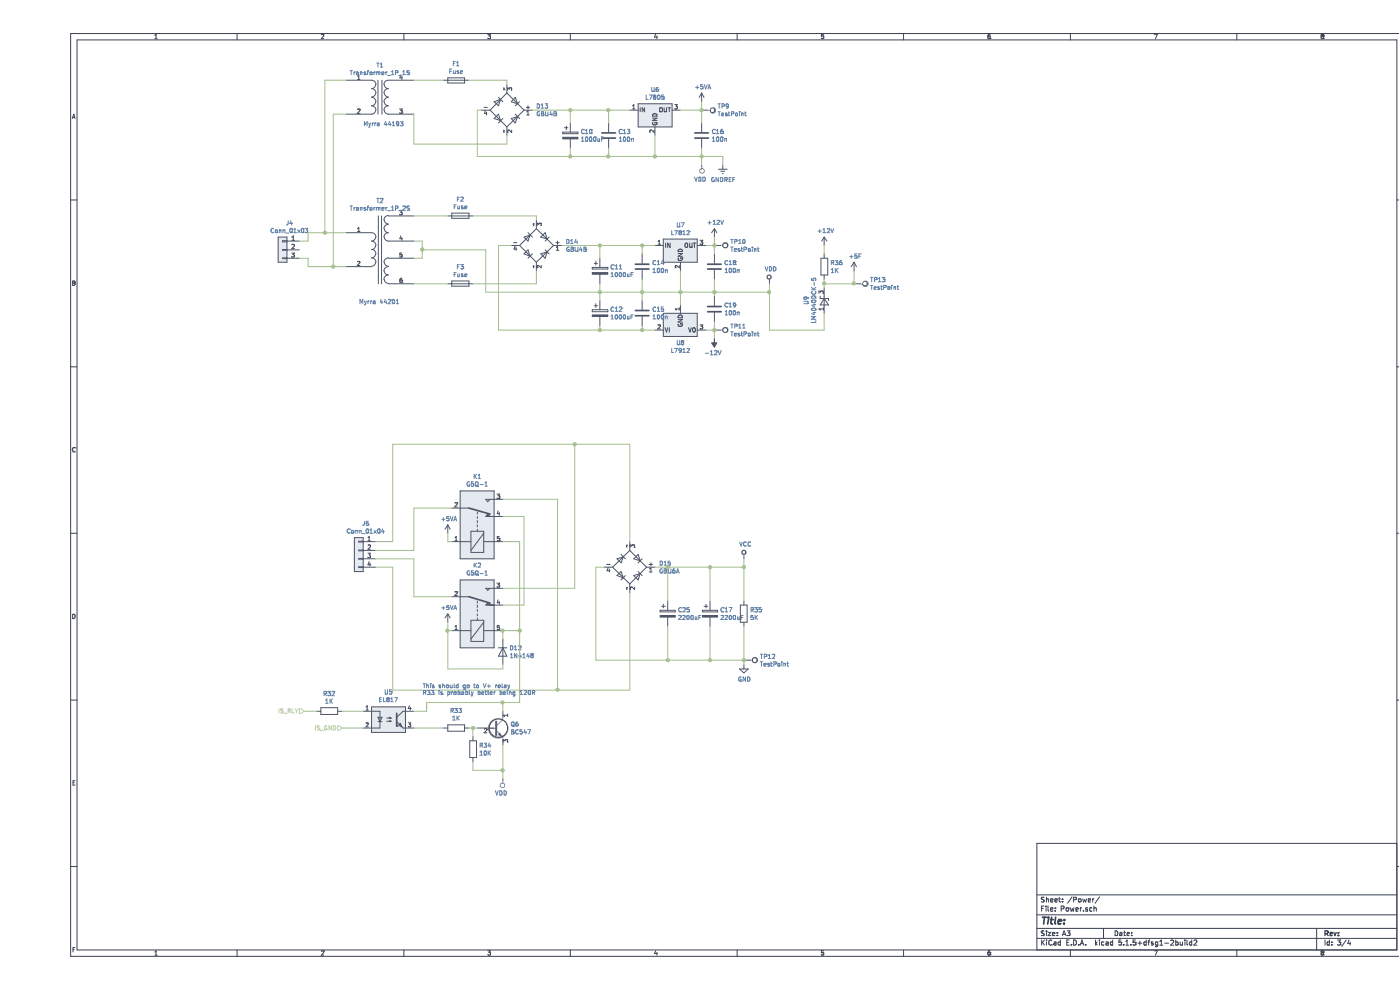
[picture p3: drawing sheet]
EESchema Schematic File Version 4
EELAYER 30 0
EELAYER END
$Descr A3 16535 11693
encoding utf-8
Sheet 3 4
Title ""
Date ""
Rev ""
Comp ""
Comment1 ""
Comment2 ""
Comment3 ""
Comment4 ""
$EndDescr
$Comp
L Reference_Voltage:LM4040DCK-5 U?
U 1 1
P 9300 3550
AR Path="/5FE1F6E2/6007D47C" Ref="U?"  Part="1" 
AR Path="/6007D2AC/6007D47C" Ref="U9"  Part="1" 
F 0 "U9" H 9300 3766 50  0000 C CNN
F 1 "LM4040DCK-5" H 9300 3675 50  0000 C CNN
F 2 "Package_TO_SOT_SMD:SOT-353_SC-70-5" H 9300 3350 50  0001 C CIN
F 3 "http://www.ti.com/lit/ds/symlink/lm4040-n.pdf" H 9300 3550 50  0001 C CIN
	1    9300 3550
	0    -1   -1   0   
$EndComp
$Comp
L Connector_Generic:Conn_01x04 J5
U 1 1
P 3800 6500
F 0 "J5" H 3718 6817 50  0000 C CNN
F 1 "Conn_01x04" H 3718 6726 50  0000 C CNN
F 2 "TerminalBlock_Phoenix:TerminalBlock_Phoenix_MKDS-1,5-4-5.08_1x04_P5.08mm_Horizontal" H 3800 6500 50  0001 C CNN
F 3 "~" H 3800 6500 50  0001 C CNN
	1    3800 6500
	-1   0    0    -1  
$EndComp
$Comp
L Relay:G5Q-1 K2
U 1 1
P 5200 7250
F 0 "K2" V 5767 7250 50  0000 C CNN
F 1 "G5Q-1" V 5676 7250 50  0000 C CNN
F 2 "Relay_THT:Relay_SPDT_Omron-G5Q-1" H 5650 7200 50  0001 L CNN
F 3 "https://www.omron.com/ecb/products/pdf/en-g5q.pdf" H 5200 7250 50  0001 L CNN
	1    5200 7250
	0    1    -1   0   
$EndComp
Wire Wire Line
	4000 6700 4200 6700
Wire Wire Line
	4200 6700 4200 8150
Wire Wire Line
	4200 8150 6150 8150
Wire Wire Line
	4000 6400 4200 6400
Wire Wire Line
	4200 6400 4200 5250
Wire Wire Line
	4200 5250 6350 5250
Wire Wire Line
	4000 6500 4450 6500
Wire Wire Line
	4450 6500 4450 6000
Wire Wire Line
	4450 6000 4900 6000
Wire Wire Line
	4000 6600 4450 6600
Wire Wire Line
	4450 6600 4450 7050
Wire Wire Line
	4450 7050 4900 7050
Wire Wire Line
	5500 5900 6150 5900
Wire Wire Line
	6150 5900 6150 8150
Connection ~ 6150 8150
Wire Wire Line
	6150 8150 7000 8150
Wire Wire Line
	5500 6950 6350 6950
Wire Wire Line
	6350 6950 6350 5250
Connection ~ 6350 5250
Wire Wire Line
	5500 6100 5750 6100
Wire Wire Line
	5750 6100 5750 7150
Wire Wire Line
	5750 7150 5500 7150
$Comp
L Diode_Bridge:GBU6A D15
U 1 1
P 7000 6700
F 0 "D15" H 7344 6746 50  0000 L CNN
F 1 "GBU6A" H 7344 6655 50  0000 L CNN
F 2 "Diode_THT:Diode_Bridge_Vishay_GBU" H 7150 6825 50  0001 L CNN
F 3 "http://www.vishay.com/docs/88656/gbu6a.pdf" H 7000 6700 50  0001 C CNN
	1    7000 6700
	1    0    0    -1  
$EndComp
Wire Wire Line
	7000 5250 7000 6400
Wire Wire Line
	6350 5250 7000 5250
Wire Wire Line
	7000 7000 7000 8150
Wire Wire Line
	6700 6700 6600 6700
Wire Wire Line
	6600 6700 6600 7800
Wire Wire Line
	6600 7800 7450 7800
$Comp
L Device:Transformer_1P_2S T2
U 1 1
P 4050 2950
F 0 "T2" H 4050 3531 50  0000 C CNN
F 1 "Transformer_1P_2S" H 4050 3440 50  0000 C CNN
F 2 "riklib:44XXX_Transformer_3.2VA" H 4050 2950 50  0001 C CNN
F 3 "~" H 4050 2950 50  0001 C CNN
	1    4050 2950
	1    0    0    -1  
$EndComp
$Comp
L Diode_Bridge:GBU4B D14
U 1 1
P 5900 2900
F 0 "D14" H 6244 2946 50  0000 L CNN
F 1 "GBU4B" H 6244 2855 50  0000 L CNN
F 2 "Diode_THT:Diode_Bridge_Vishay_GBU" H 6050 3025 50  0001 L CNN
F 3 "http://www.vishay.com/docs/88656/gbu4a.pdf" H 5900 2900 50  0001 C CNN
	1    5900 2900
	1    0    0    -1  
$EndComp
$Comp
L Device:Fuse F2
U 1 1
P 5000 2550
F 0 "F2" V 4803 2550 50  0000 C CNN
F 1 "Fuse" V 4894 2550 50  0000 C CNN
F 2 "Fuse:Fuseholder_Cylinder-5x20mm_Stelvio-Kontek_PTF78_Horizontal_Open" V 4930 2550 50  0001 C CNN
F 3 "~" H 5000 2550 50  0001 C CNN
	1    5000 2550
	0    1    1    0   
$EndComp
$Comp
L Device:Fuse F3
U 1 1
P 5000 3350
F 0 "F3" V 4803 3350 50  0000 C CNN
F 1 "Fuse" V 4894 3350 50  0000 C CNN
F 2 "Fuse:Fuseholder_Cylinder-5x20mm_Stelvio-Kontek_PTF78_Horizontal_Open" V 4930 3350 50  0001 C CNN
F 3 "~" H 5000 3350 50  0001 C CNN
	1    5000 3350
	0    1    1    0   
$EndComp
Wire Wire Line
	4450 2850 4550 2850
Wire Wire Line
	4550 2850 4550 2950
Wire Wire Line
	4550 3050 4450 3050
Wire Wire Line
	4850 3350 4450 3350
Wire Wire Line
	5150 3350 5900 3350
Wire Wire Line
	5900 3350 5900 3200
Wire Wire Line
	5900 2600 5900 2550
Wire Wire Line
	5900 2550 5150 2550
Wire Wire Line
	4850 2550 4450 2550
Wire Wire Line
	5600 2900 5450 2900
Wire Wire Line
	5450 2900 5450 3900
Wire Wire Line
	6200 2900 6650 2900
Wire Wire Line
	4550 2950 5300 2950
Wire Wire Line
	5300 2950 5300 3450
Wire Wire Line
	5300 3450 6650 3450
Connection ~ 4550 2950
Wire Wire Line
	4550 2950 4550 3050
$Comp
L Device:CP C12
U 1 1
P 6650 3700
F 0 "C12" H 6768 3746 50  0000 L CNN
F 1 "1000uF" H 6768 3655 50  0000 L CNN
F 2 "Capacitor_THT:CP_Radial_D10.0mm_P5.00mm" H 6688 3550 50  0001 C CNN
F 3 "~" H 6650 3700 50  0001 C CNN
	1    6650 3700
	1    0    0    -1  
$EndComp
$Comp
L Device:CP C11
U 1 1
P 6650 3200
F 0 "C11" H 6768 3246 50  0000 L CNN
F 1 "1000uF" H 6768 3155 50  0000 L CNN
F 2 "Capacitor_THT:CP_Radial_D10.0mm_P5.00mm" H 6688 3050 50  0001 C CNN
F 3 "~" H 6650 3200 50  0001 C CNN
	1    6650 3200
	1    0    0    -1  
$EndComp
$Comp
L Regulator_Linear:L7812 U7
U 1 1
P 7600 2900
F 0 "U7" H 7600 3142 50  0000 C CNN
F 1 "L7812" H 7600 3051 50  0000 C CNN
F 2 "Package_TO_SOT_THT:TO-220-3_Vertical" H 7625 2750 50  0001 L CIN
F 3 "http://www.st.com/content/ccc/resource/technical/document/datasheet/41/4f/b3/b0/12/d4/47/88/CD00000444.pdf/files/CD00000444.pdf/jcr:content/translations/en.CD00000444.pdf" H 7600 2850 50  0001 C CNN
	1    7600 2900
	1    0    0    -1  
$EndComp
$Comp
L Regulator_Linear:L7912 U8
U 1 1
P 7600 3900
F 0 "U8" H 7600 3751 50  0000 C CNN
F 1 "L7912" H 7600 3660 50  0000 C CNN
F 2 "Package_TO_SOT_THT:TO-220-3_Vertical" H 7600 3700 50  0001 C CIN
F 3 "http://www.st.com/content/ccc/resource/technical/document/datasheet/c9/16/86/41/c7/2b/45/f2/CD00000450.pdf/files/CD00000450.pdf/jcr:content/translations/en.CD00000450.pdf" H 7600 3900 50  0001 C CNN
	1    7600 3900
	1    0    0    -1  
$EndComp
Wire Wire Line
	5450 3900 6650 3900
Wire Wire Line
	6650 3850 6650 3900
Connection ~ 6650 3900
Wire Wire Line
	6650 3900 7150 3900
Wire Wire Line
	6650 3450 6650 3550
Wire Wire Line
	6650 3350 6650 3450
Connection ~ 6650 3450
Wire Wire Line
	6650 3050 6650 2900
Wire Wire Line
	6650 2900 7150 2900
Connection ~ 6650 2900
$Comp
L Device:C C15
U 1 1
P 7150 3700
F 0 "C15" H 7265 3746 50  0000 L CNN
F 1 "100n" H 7265 3655 50  0000 L CNN
F 2 "Capacitor_THT:C_Disc_D5.0mm_W2.5mm_P5.00mm" H 7188 3550 50  0001 C CNN
F 3 "~" H 7150 3700 50  0001 C CNN
	1    7150 3700
	1    0    0    -1  
$EndComp
$Comp
L Device:C C14
U 1 1
P 7150 3150
F 0 "C14" H 7265 3196 50  0000 L CNN
F 1 "100n" H 7265 3105 50  0000 L CNN
F 2 "Capacitor_THT:C_Disc_D5.0mm_W2.5mm_P5.00mm" H 7188 3000 50  0001 C CNN
F 3 "~" H 7150 3150 50  0001 C CNN
	1    7150 3150
	1    0    0    -1  
$EndComp
Wire Wire Line
	7150 3850 7150 3900
Connection ~ 7150 3900
Wire Wire Line
	7150 3900 7300 3900
Wire Wire Line
	7150 3550 7150 3450
Wire Wire Line
	6650 3450 7150 3450
Connection ~ 7150 3450
Wire Wire Line
	7150 3450 7150 3300
Wire Wire Line
	7150 3450 7600 3450
Wire Wire Line
	7600 3450 7600 3600
Wire Wire Line
	7600 3200 7600 3450
Connection ~ 7600 3450
Wire Wire Line
	7150 3000 7150 2900
Connection ~ 7150 2900
Wire Wire Line
	7150 2900 7300 2900
$Comp
L Device:C C18
U 1 1
P 8000 3150
F 0 "C18" H 8115 3196 50  0000 L CNN
F 1 "100n" H 8115 3105 50  0000 L CNN
F 2 "Capacitor_THT:C_Disc_D5.0mm_W2.5mm_P5.00mm" H 8038 3000 50  0001 C CNN
F 3 "~" H 8000 3150 50  0001 C CNN
	1    8000 3150
	1    0    0    -1  
$EndComp
$Comp
L Device:C C19
U 1 1
P 8000 3650
F 0 "C19" H 8115 3696 50  0000 L CNN
F 1 "100n" H 8115 3605 50  0000 L CNN
F 2 "Capacitor_THT:C_Disc_D5.0mm_W2.5mm_P5.00mm" H 8038 3500 50  0001 C CNN
F 3 "~" H 8000 3650 50  0001 C CNN
	1    8000 3650
	1    0    0    -1  
$EndComp
Wire Wire Line
	7900 3900 8000 3900
Wire Wire Line
	8000 3900 8000 3800
Wire Wire Line
	7600 3450 8000 3450
Wire Wire Line
	8000 3450 8000 3500
Connection ~ 8000 3450
Wire Wire Line
	7900 2900 8000 2900
Wire Wire Line
	8000 2900 8000 3000
Wire Wire Line
	8000 3300 8000 3450
$Comp
L power:+12V #PWR0133
U 1 1
P 8000 2800
F 0 "#PWR0133" H 8000 2650 50  0001 C CNN
F 1 "+12V" H 8015 2973 50  0000 C CNN
F 2 "" H 8000 2800 50  0001 C CNN
F 3 "" H 8000 2800 50  0001 C CNN
	1    8000 2800
	1    0    0    -1  
$EndComp
$Comp
L power:-12V #PWR0134
U 1 1
P 8000 4000
F 0 "#PWR0134" H 8000 4100 50  0001 C CNN
F 1 "-12V" H 8015 4173 50  0000 C CNN
F 2 "" H 8000 4000 50  0001 C CNN
F 3 "" H 8000 4000 50  0001 C CNN
	1    8000 4000
	-1   0    0    1   
$EndComp
Wire Wire Line
	8000 4000 8000 3900
Connection ~ 8000 3900
Wire Wire Line
	8000 2800 8000 2900
Connection ~ 8000 2900
$Comp
L Device:R R36
U 1 1
P 9300 3150
F 0 "R36" H 9370 3196 50  0000 L CNN
F 1 "1K" H 9370 3105 50  0000 L CNN
F 2 "Resistor_SMD:R_0603_1608Metric" V 9230 3150 50  0001 C CNN
F 3 "~" H 9300 3150 50  0001 C CNN
	1    9300 3150
	1    0    0    -1  
$EndComp
$Comp
L power:+12V #PWR0135
U 1 1
P 9300 2900
F 0 "#PWR0135" H 9300 2750 50  0001 C CNN
F 1 "+12V" H 9315 3073 50  0000 C CNN
F 2 "" H 9300 2900 50  0001 C CNN
F 3 "" H 9300 2900 50  0001 C CNN
	1    9300 2900
	1    0    0    -1  
$EndComp
Wire Wire Line
	9300 2900 9300 3000
Wire Wire Line
	9300 3300 9300 3350
Wire Wire Line
	8000 3450 8650 3450
Wire Wire Line
	8650 3450 8650 3900
Wire Wire Line
	8650 3900 9300 3900
Wire Wire Line
	9300 3900 9300 3700
$Comp
L power:VDD #PWR0136
U 1 1
P 8650 3350
F 0 "#PWR0136" H 8650 3200 50  0001 C CNN
F 1 "VDD" H 8667 3523 50  0000 C CNN
F 2 "" H 8650 3350 50  0001 C CNN
F 3 "" H 8650 3350 50  0001 C CNN
	1    8650 3350
	1    0    0    -1  
$EndComp
Wire Wire Line
	8650 3350 8650 3450
Connection ~ 8650 3450
$Comp
L Device:Transformer_1P_1S T1
U 1 1
P 4050 1150
F 0 "T1" H 4050 1531 50  0000 C CNN
F 1 "Transformer_1P_1S" H 4050 1440 50  0000 C CNN
F 2 "riklib:44XXX_Transformer_3.2VA_Single" H 4050 1150 50  0001 C CNN
F 3 "~" H 4050 1150 50  0001 C CNN
	1    4050 1150
	1    0    0    -1  
$EndComp
$Comp
L Device:Fuse F1
U 1 1
P 4950 950
F 0 "F1" V 4753 950 50  0000 C CNN
F 1 "Fuse" V 4844 950 50  0000 C CNN
F 2 "Fuse:Fuseholder_Cylinder-5x20mm_Stelvio-Kontek_PTF78_Horizontal_Open" V 4880 950 50  0001 C CNN
F 3 "~" H 4950 950 50  0001 C CNN
	1    4950 950 
	0    1    1    0   
$EndComp
Wire Wire Line
	4800 950  4450 950 
$Comp
L Diode_Bridge:GBU4B D13
U 1 1
P 5550 1300
F 0 "D13" H 5894 1346 50  0000 L CNN
F 1 "GBU4B" H 5894 1255 50  0000 L CNN
F 2 "Diode_THT:Diode_Bridge_Vishay_GBU" H 5700 1425 50  0001 L CNN
F 3 "http://www.vishay.com/docs/88656/gbu4a.pdf" H 5550 1300 50  0001 C CNN
	1    5550 1300
	1    0    0    -1  
$EndComp
Wire Wire Line
	5550 1600 5550 1700
Wire Wire Line
	5550 1700 4450 1700
Wire Wire Line
	4450 1700 4450 1350
Wire Wire Line
	5100 950  5550 950 
Wire Wire Line
	5550 950  5550 1000
Wire Wire Line
	5250 1300 5200 1300
Wire Wire Line
	5200 1300 5200 1850
Wire Wire Line
	5200 1850 6300 1850
$Comp
L Device:CP C10
U 1 1
P 6300 1600
F 0 "C10" H 6418 1646 50  0000 L CNN
F 1 "1000uF" H 6418 1555 50  0000 L CNN
F 2 "Capacitor_THT:CP_Radial_D10.0mm_P5.00mm" H 6338 1450 50  0001 C CNN
F 3 "~" H 6300 1600 50  0001 C CNN
	1    6300 1600
	1    0    0    -1  
$EndComp
$Comp
L Device:C C13
U 1 1
P 6750 1600
F 0 "C13" H 6865 1646 50  0000 L CNN
F 1 "100n" H 6865 1555 50  0000 L CNN
F 2 "Capacitor_THT:C_Disc_D5.0mm_W2.5mm_P5.00mm" H 6788 1450 50  0001 C CNN
F 3 "~" H 6750 1600 50  0001 C CNN
	1    6750 1600
	1    0    0    -1  
$EndComp
Wire Wire Line
	5850 1300 6300 1300
Wire Wire Line
	6300 1300 6300 1450
Wire Wire Line
	6300 1300 6750 1300
Wire Wire Line
	6750 1300 6750 1450
Connection ~ 6300 1300
Wire Wire Line
	6750 1750 6750 1850
Connection ~ 6750 1850
Wire Wire Line
	6750 1850 7300 1850
Wire Wire Line
	6300 1750 6300 1850
Connection ~ 6300 1850
Wire Wire Line
	6300 1850 6750 1850
$Comp
L Regulator_Linear:L7805 U6
U 1 1
P 7300 1300
F 0 "U6" H 7300 1542 50  0000 C CNN
F 1 "L7805" H 7300 1451 50  0000 C CNN
F 2 "Package_TO_SOT_THT:TO-220-3_Vertical" H 7325 1150 50  0001 L CIN
F 3 "http://www.st.com/content/ccc/resource/technical/document/datasheet/41/4f/b3/b0/12/d4/47/88/CD00000444.pdf/files/CD00000444.pdf/jcr:content/translations/en.CD00000444.pdf" H 7300 1250 50  0001 C CNN
	1    7300 1300
	1    0    0    -1  
$EndComp
Wire Wire Line
	7000 1300 6750 1300
Connection ~ 6750 1300
Wire Wire Line
	7300 1600 7300 1850
$Comp
L Device:C C16
U 1 1
P 7850 1600
F 0 "C16" H 7965 1646 50  0000 L CNN
F 1 "100n" H 7965 1555 50  0000 L CNN
F 2 "Capacitor_THT:C_Disc_D5.0mm_W2.5mm_P5.00mm" H 7888 1450 50  0001 C CNN
F 3 "~" H 7850 1600 50  0001 C CNN
	1    7850 1600
	1    0    0    -1  
$EndComp
Wire Wire Line
	7600 1300 7850 1300
Wire Wire Line
	7850 1300 7850 1450
Wire Wire Line
	7850 1850 7850 1750
Wire Wire Line
	7300 1850 7850 1850
Connection ~ 7300 1850
$Comp
L power:+5VA #PWR0137
U 1 1
P 7850 1200
F 0 "#PWR0137" H 7850 1050 50  0001 C CNN
F 1 "+5VA" H 7865 1373 50  0000 C CNN
F 2 "" H 7850 1200 50  0001 C CNN
F 3 "" H 7850 1200 50  0001 C CNN
	1    7850 1200
	1    0    0    -1  
$EndComp
Wire Wire Line
	7850 1300 7850 1200
Connection ~ 7850 1300
Wire Wire Line
	3650 2750 3400 2750
Wire Wire Line
	3400 2750 3400 950 
Wire Wire Line
	3400 950  3650 950 
Wire Wire Line
	3650 1350 3500 1350
Wire Wire Line
	3500 1350 3500 3150
Wire Wire Line
	3500 3150 3650 3150
$Comp
L Connector_Generic:Conn_01x03 J4
U 1 1
P 2900 2950
F 0 "J4" H 2818 3267 50  0000 C CNN
F 1 "Conn_01x03" H 2818 3176 50  0000 C CNN
F 2 "TerminalBlock_Phoenix:TerminalBlock_Phoenix_MKDS-1,5-3-5.08_1x03_P5.08mm_Horizontal" H 2900 2950 50  0001 C CNN
F 3 "~" H 2900 2950 50  0001 C CNN
	1    2900 2950
	-1   0    0    -1  
$EndComp
Wire Wire Line
	3100 3050 3200 3050
Wire Wire Line
	3200 3050 3200 3150
Wire Wire Line
	3200 3150 3500 3150
Connection ~ 3500 3150
Wire Wire Line
	3100 2850 3200 2850
Wire Wire Line
	3200 2850 3200 2750
Wire Wire Line
	3200 2750 3400 2750
Connection ~ 3400 2750
$Comp
L power:+5F #PWR0138
U 1 1
P 9650 3200
F 0 "#PWR0138" H 9650 3050 50  0001 C CNN
F 1 "+5F" H 9665 3373 50  0000 C CNN
F 2 "" H 9650 3200 50  0001 C CNN
F 3 "" H 9650 3200 50  0001 C CNN
	1    9650 3200
	1    0    0    -1  
$EndComp
Wire Wire Line
	9300 3350 9650 3350
Wire Wire Line
	9650 3350 9650 3200
Connection ~ 9300 3350
Wire Wire Line
	9300 3350 9300 3400
$Comp
L Device:CP C17
U 1 1
P 7950 7250
F 0 "C17" H 8068 7296 50  0000 L CNN
F 1 "2200uF" H 8068 7205 50  0000 L CNN
F 2 "Capacitor_THT:CP_Radial_D18.0mm_P7.50mm" H 7988 7100 50  0001 C CNN
F 3 "~" H 7950 7250 50  0001 C CNN
	1    7950 7250
	1    0    0    -1  
$EndComp
$Comp
L Device:R R35
U 1 1
P 8350 7250
F 0 "R35" H 8420 7296 50  0000 L CNN
F 1 "5K" H 8420 7205 50  0000 L CNN
F 2 "Resistor_THT:R_Axial_DIN0414_L11.9mm_D4.5mm_P15.24mm_Horizontal" V 8280 7250 50  0001 C CNN
F 3 "~" H 8350 7250 50  0001 C CNN
	1    8350 7250
	1    0    0    -1  
$EndComp
Wire Wire Line
	7950 7100 7950 6700
Wire Wire Line
	7300 6700 7450 6700
Connection ~ 7950 6700
Wire Wire Line
	8350 6700 8350 7100
Wire Wire Line
	7950 6700 8350 6700
Wire Wire Line
	7950 7400 7950 7800
Connection ~ 7950 7800
Wire Wire Line
	7950 7800 8350 7800
$Comp
L power:GND #PWR0139
U 1 1
P 8350 7850
F 0 "#PWR0139" H 8350 7600 50  0001 C CNN
F 1 "GND" H 8355 7677 50  0000 C CNN
F 2 "" H 8350 7850 50  0001 C CNN
F 3 "" H 8350 7850 50  0001 C CNN
	1    8350 7850
	1    0    0    -1  
$EndComp
Wire Wire Line
	8350 7400 8350 7800
Connection ~ 8350 7800
Wire Wire Line
	8350 7800 8350 7850
$Comp
L power:VCC #PWR0140
U 1 1
P 8350 6600
F 0 "#PWR0140" H 8350 6450 50  0001 C CNN
F 1 "VCC" H 8367 6773 50  0000 C CNN
F 2 "" H 8350 6600 50  0001 C CNN
F 3 "" H 8350 6600 50  0001 C CNN
	1    8350 6600
	1    0    0    -1  
$EndComp
Wire Wire Line
	8350 6600 8350 6700
Connection ~ 8350 6700
$Comp
L Transistor_BJT:BC547 Q6
U 1 1
P 5400 8600
F 0 "Q6" H 5591 8646 50  0000 L CNN
F 1 "BC547" H 5591 8555 50  0000 L CNN
F 2 "Package_TO_SOT_THT:TO-92_Inline" H 5600 8525 50  0001 L CIN
F 3 "http://www.fairchildsemi.com/ds/BC/BC547.pdf" H 5400 8600 50  0001 L CNN
	1    5400 8600
	1    0    0    -1  
$EndComp
$Comp
L Diode:1N4148 D12
U 1 1
P 5500 7700
F 0 "D12" V 5454 7779 50  0000 L CNN
F 1 "1N4148" V 5545 7779 50  0000 L CNN
F 2 "Diode_THT:D_DO-35_SOD27_P7.62mm_Horizontal" H 5500 7525 50  0001 C CNN
F 3 "https://assets.nexperia.com/documents/data-sheet/1N4148_1N4448.pdf" H 5500 7700 50  0001 C CNN
	1    5500 7700
	0    1    1    0   
$EndComp
Wire Wire Line
	5500 7550 5500 7450
Wire Wire Line
	5500 7850 5500 7900
Wire Wire Line
	5500 7900 4850 7900
Wire Wire Line
	4850 7450 4900 7450
Wire Wire Line
	4850 6400 4900 6400
$Comp
L power:+5VA #PWR0141
U 1 1
P 4850 6300
F 0 "#PWR0141" H 4850 6150 50  0001 C CNN
F 1 "+5VA" H 4865 6473 50  0000 C CNN
F 2 "" H 4850 6300 50  0001 C CNN
F 3 "" H 4850 6300 50  0001 C CNN
	1    4850 6300
	1    0    0    -1  
$EndComp
$Comp
L power:+5VA #PWR0142
U 1 1
P 4850 7350
F 0 "#PWR0142" H 4850 7200 50  0001 C CNN
F 1 "+5VA" H 4865 7523 50  0000 C CNN
F 2 "" H 4850 7350 50  0001 C CNN
F 3 "" H 4850 7350 50  0001 C CNN
	1    4850 7350
	1    0    0    -1  
$EndComp
Wire Wire Line
	4850 7350 4850 7450
Connection ~ 4850 7450
Wire Wire Line
	4850 7450 4850 7900
Wire Wire Line
	4850 6300 4850 6400
Wire Wire Line
	5500 8400 5500 8300
$Comp
L Device:R R34
U 1 1
P 5150 8850
F 0 "R34" H 5220 8896 50  0000 L CNN
F 1 "10K" H 5220 8805 50  0000 L CNN
F 2 "Resistor_SMD:R_0603_1608Metric_Pad1.05x0.95mm_HandSolder" V 5080 8850 50  0001 C CNN
F 3 "~" H 5150 8850 50  0001 C CNN
	1    5150 8850
	1    0    0    -1  
$EndComp
$Comp
L Device:R R33
U 1 1
P 4950 8600
F 0 "R33" V 4743 8600 50  0000 C CNN
F 1 "1K" V 4834 8600 50  0000 C CNN
F 2 "Resistor_SMD:R_0603_1608Metric_Pad1.05x0.95mm_HandSolder" V 4880 8600 50  0001 C CNN
F 3 "~" H 4950 8600 50  0001 C CNN
	1    4950 8600
	0    1    1    0   
$EndComp
Wire Wire Line
	5100 8600 5150 8600
Wire Wire Line
	5150 8700 5150 8600
Connection ~ 5150 8600
Wire Wire Line
	5150 8600 5200 8600
Wire Wire Line
	5500 9100 5150 9100
Wire Wire Line
	5150 9100 5150 9000
Wire Wire Line
	5500 8800 5500 9100
$Comp
L power:VDD #PWR0143
U 1 1
P 7850 1950
F 0 "#PWR0143" H 7850 1800 50  0001 C CNN
F 1 "VDD" H 7867 2123 50  0000 C CNN
F 2 "" H 7850 1950 50  0001 C CNN
F 3 "" H 7850 1950 50  0001 C CNN
	1    7850 1950
	-1   0    0    1   
$EndComp
Wire Wire Line
	7850 1950 7850 1850
Connection ~ 7850 1850
$Comp
L power:VDD #PWR0144
U 1 1
P 5500 9200
F 0 "#PWR0144" H 5500 9050 50  0001 C CNN
F 1 "VDD" H 5517 9373 50  0000 C CNN
F 2 "" H 5500 9200 50  0001 C CNN
F 3 "" H 5500 9200 50  0001 C CNN
	1    5500 9200
	-1   0    0    1   
$EndComp
Wire Wire Line
	5500 9200 5500 9100
Connection ~ 5500 9100
$Comp
L Isolator:EL817 U5
U 1 1
P 4150 8500
F 0 "U5" H 4150 8825 50  0000 C CNN
F 1 "EL817" H 4150 8734 50  0000 C CNN
F 2 "Package_DIP:DIP-4_W7.62mm" H 3950 8300 50  0001 L CIN
F 3 "http://www.everlight.com/file/ProductFile/EL817.pdf" H 4150 8500 50  0001 L CNN
	1    4150 8500
	1    0    0    -1  
$EndComp
Wire Wire Line
	4600 8300 5500 8300
Wire Wire Line
	4450 8400 4600 8400
Wire Wire Line
	4600 8400 4600 8300
Wire Wire Line
	4450 8600 4800 8600
Text HLabel 3600 8600 0    50   Input ~ 0
IS_GND
Wire Wire Line
	3600 8600 3850 8600
Text HLabel 3150 8400 0    50   Input ~ 0
IS_RLY
Wire Wire Line
	3600 8400 3850 8400
$Comp
L Device:R R32
U 1 1
P 3450 8400
F 0 "R32" V 3243 8400 50  0000 C CNN
F 1 "1K" V 3334 8400 50  0000 C CNN
F 2 "Resistor_SMD:R_0603_1608Metric_Pad1.05x0.95mm_HandSolder" V 3380 8400 50  0001 C CNN
F 3 "~" H 3450 8400 50  0001 C CNN
	1    3450 8400
	0    1    1    0   
$EndComp
Wire Wire Line
	3300 8400 3150 8400
Text Notes 3800 3600 0    50   ~ 0
Myrra 44201\n
Text Notes 3850 1500 0    50   ~ 0
Myrra 44193\n
$Comp
L power:GNDREF #PWR0145
U 1 1
P 8100 1950
F 0 "#PWR0145" H 8100 1700 50  0001 C CNN
F 1 "GNDREF" H 8105 1777 50  0000 C CNN
F 2 "" H 8100 1950 50  0001 C CNN
F 3 "" H 8100 1950 50  0001 C CNN
	1    8100 1950
	1    0    0    -1  
$EndComp
Wire Wire Line
	7850 1850 8100 1850
Wire Wire Line
	8100 1850 8100 1950
$Comp
L Connector:TestPoint TP12
U 1 1
P 8350 7800
F 0 "TP12" V 8304 7988 50  0000 L CNN
F 1 "TestPoint" V 8395 7988 50  0000 L CNN
F 2 "TestPoint:TestPoint_Loop_D1.80mm_Drill1.0mm_Beaded" H 8550 7800 50  0001 C CNN
F 3 "~" H 8550 7800 50  0001 C CNN
	1    8350 7800
	0    1    1    0   
$EndComp
$Comp
L Connector:TestPoint TP13
U 1 1
P 9650 3350
F 0 "TP13" V 9604 3538 50  0000 L CNN
F 1 "TestPoint" V 9695 3538 50  0000 L CNN
F 2 "TestPoint:TestPoint_Loop_D1.80mm_Drill1.0mm_Beaded" H 9850 3350 50  0001 C CNN
F 3 "~" H 9850 3350 50  0001 C CNN
	1    9650 3350
	0    1    1    0   
$EndComp
Connection ~ 9650 3350
$Comp
L Connector:TestPoint TP10
U 1 1
P 8000 2900
F 0 "TP10" V 7954 3088 50  0000 L CNN
F 1 "TestPoint" V 8045 3088 50  0000 L CNN
F 2 "TestPoint:TestPoint_Loop_D1.80mm_Drill1.0mm_Beaded" H 8200 2900 50  0001 C CNN
F 3 "~" H 8200 2900 50  0001 C CNN
	1    8000 2900
	0    1    1    0   
$EndComp
$Comp
L Connector:TestPoint TP11
U 1 1
P 8000 3900
F 0 "TP11" V 7954 4088 50  0000 L CNN
F 1 "TestPoint" V 8045 4088 50  0000 L CNN
F 2 "TestPoint:TestPoint_Loop_D1.80mm_Drill1.0mm_Beaded" H 8200 3900 50  0001 C CNN
F 3 "~" H 8200 3900 50  0001 C CNN
	1    8000 3900
	0    1    1    0   
$EndComp
$Comp
L Connector:TestPoint TP9
U 1 1
P 7850 1300
F 0 "TP9" V 7804 1488 50  0000 L CNN
F 1 "TestPoint" V 7895 1488 50  0000 L CNN
F 2 "TestPoint:TestPoint_Loop_D1.80mm_Drill1.0mm_Beaded" H 8050 1300 50  0001 C CNN
F 3 "~" H 8050 1300 50  0001 C CNN
	1    7850 1300
	0    1    1    0   
$EndComp
$Comp
L Device:CP C25
U 1 1
P 7450 7250
F 0 "C25" H 7568 7296 50  0000 L CNN
F 1 "2200uF" H 7568 7205 50  0000 L CNN
F 2 "Capacitor_THT:CP_Radial_D18.0mm_P7.50mm" H 7488 7100 50  0001 C CNN
F 3 "~" H 7450 7250 50  0001 C CNN
	1    7450 7250
	1    0    0    -1  
$EndComp
Wire Wire Line
	7450 7100 7450 6700
Connection ~ 7450 6700
Wire Wire Line
	7450 6700 7950 6700
Wire Wire Line
	7450 7400 7450 7800
Connection ~ 7450 7800
Wire Wire Line
	7450 7800 7950 7800
Wire Wire Line
	5500 8300 5700 8300
Wire Wire Line
	5700 8300 5700 7450
Wire Wire Line
	5700 6400 5500 6400
Connection ~ 5500 8300
Wire Wire Line
	5500 7450 5700 7450
Connection ~ 5500 7450
Connection ~ 5700 7450
Wire Wire Line
	5700 7450 5700 6400
$Comp
L Relay:G5Q-1 K1
U 1 1
P 5200 6200
F 0 "K1" V 5767 6200 50  0000 C CNN
F 1 "G5Q-1" V 5676 6200 50  0000 C CNN
F 2 "Relay_THT:Relay_SPDT_Omron-G5Q-1" H 5650 6150 50  0001 L CNN
F 3 "https://www.omron.com/ecb/products/pdf/en-g5q.pdf" H 5200 6200 50  0001 L CNN
	1    5200 6200
	0    1    -1   0   
$EndComp
Text Notes 4550 8300 0    50   ~ 0
This should go to V+ relay\nR33 is probably better being 120R\n\n
$EndSCHEMATC
